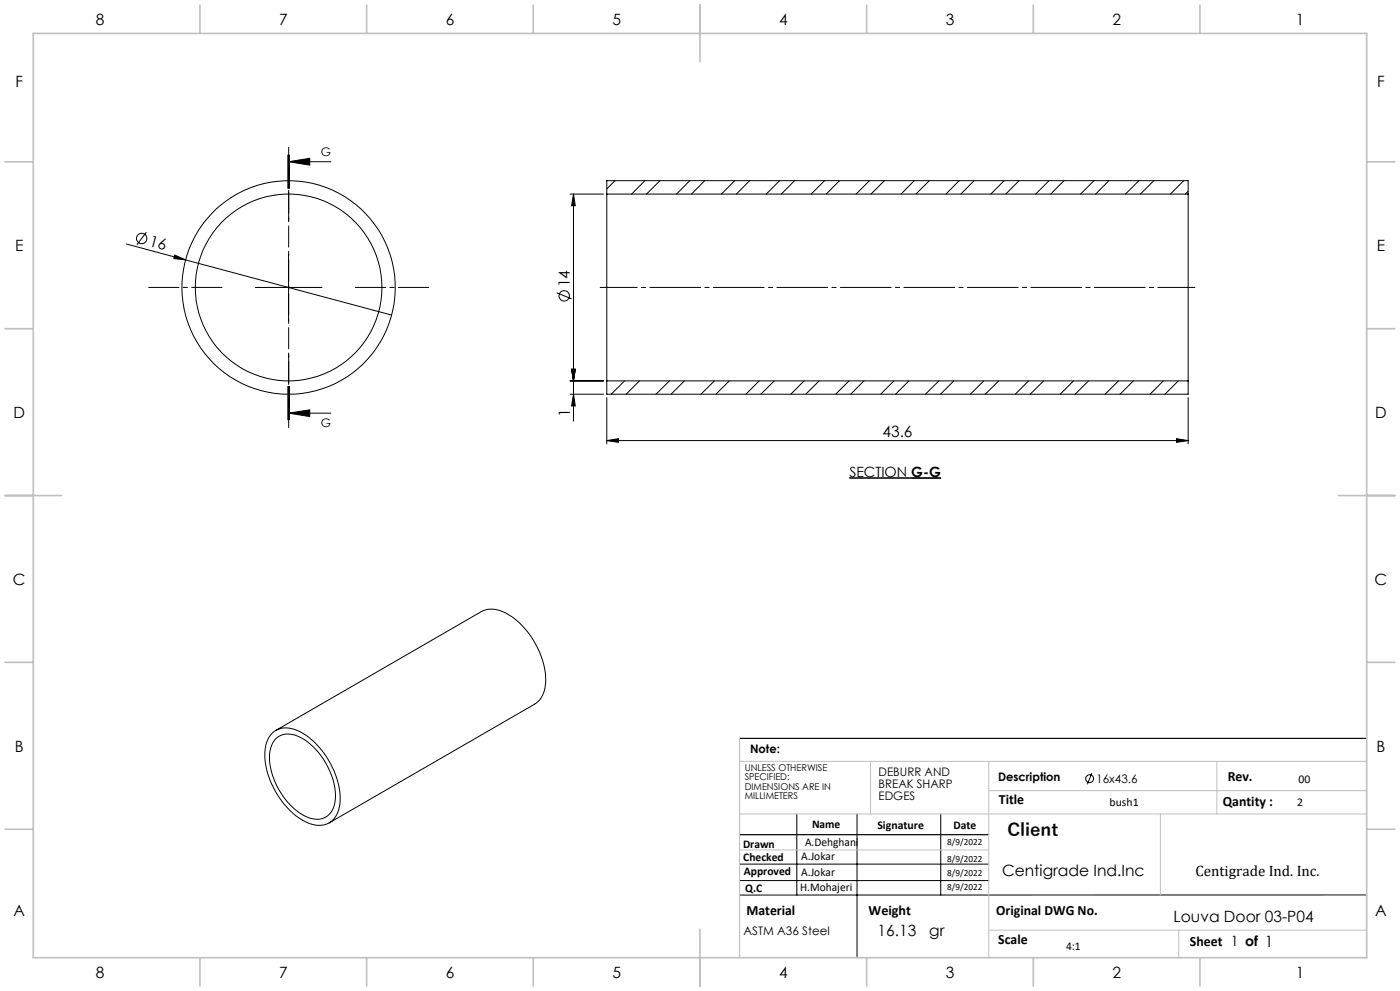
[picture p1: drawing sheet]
<svg xmlns="http://www.w3.org/2000/svg" width="420mm" height="297mm" viewBox="0 0 420 297" stroke-linecap="round" stroke-linejoin="round" font-family="sans-serif">
<g fill="none" stroke="#000" stroke-width=".3">
<path d="M86.4 46.5v10M86.6 48.5l6.3-1.1v2.1zM86.6 48.5h12.7M86.6 46.5v10M86.9 46.5v10M171 58.2h10M172 58.2v68M172 58.2l.6 3.5h-1.1zM182 58.2v56M182 58.2v-4.1h174.4v4.1M182 58.2h174.4M184.5 54.1l-2.5 2.5"/>
<path d="M193.5 54.1l-4 4.1M198 54.1l-4 4.1M206.9 54.1l-3.9 4.1M211.4 54.1l-4 4.1M220.4 54.1l-4 4.1M224.9 54.1l-4 4.1M233.9 54.1l-4 4.1M238.4 54.1l-4 4.1M247.4 54.1l-4.1 4.1M251.8 54.1l-3.9 4.1M260.8 54.1l-4 4.1M265.3 54.1l-4 4.1"/>
<path d="M274.3 54.1l-4 4.1M278.8 54.1l-4 4.1M287.8 54.1l-4 4.1M292.2 54.1l-3.9 4.1M301.2 54.1l-3.9 4.1M305.7 54.1l-4 4.1M314.7 54.1l-4 4.1M319.2 54.1l-4 4.1M328.2 54.1l-4 4.1M332.7 54.1l-4 4.1M341.7 54.1l-4.1 4.1M346.1 54.1l-4 4.1"/>
<path d="M355.1 54.1l-4 4.1M356.4 57.3l-.8 .9M356.4 58.2v56M37.9 73.1l17.8 4.8M43.9 69.6l-2.8 3.8M52.4 76.4l3.3 1.5-3.6-.4zM55.7 77.9l61.8 16.5M86.6 76.2v20M76.6 86.1h20M167 87.8l4.5 1.8M86.4 115.8v10M86.6 115.8v10"/>
<path d="M86.9 115.8v10zM171 114.2h10M171 118.1h10M171.5 110.7h1.1l-.6 3.5zM172 118.1l.6 3.6h-1.1zM182 114.2v3.9h174.4v-3.9M182 119.2v13.8M182 114.2h174.4M187.4 114.2l-4 3.9M191.8 114.2l-3.9 3.9M200.8 114.2l-4 3.9M205.3 114.2l-4 3.9"/>
<path d="M214.3 114.2l-4 3.9M218.8 114.2l-4 3.9M227.8 114.2l-4 3.9M232.3 114.2l-4.1 3.9M241.2 114.2l-4 3.9M245.7 114.2l-4 3.9M254.7 114.2l-4 3.9M259.2 114.2l-4 3.9M268.2 114.2l-4 3.9M272.7 114.2l-4 3.9M281.7 114.2l-4.1 3.9M286.1 114.2l-3.9 3.9"/>
<path d="M295.1 114.2l-4 3.9M299.6 114.2l-4 3.9M308.6 114.2l-4 3.9M313.1 114.2l-4 3.9M322.1 114.2l-4 3.9M326.6 114.2l-4.1 3.9M335.5 114.2l-4 3.9M340 114.2l-4 3.9M349 114.2l-4 3.9M353.5 114.2l-4 3.9M356.4 119.2v13.8M86.6 123.8l6.3-1v2z"/>
<path d="M86.6 123.8h12.7M182 132l3.5-.5v1.1zM182 132h174.4M353 131.5l3.4 .5-3.4 .6zM254.8 143.2h27.5M81.6 219.8a7.1 7.1 0 0 1 8.8-.3 24.8 24.8 0 0 1 11.6 20.8 6.6 6.6 0 0 1-5.7 7 13.8 13.8 0 0 1-10.5-5.7 23.3 23.3 0 0 1-6.2-17.6l.9-2.7zM82.8 218.9l61.6-35.6a8 8 0 0 1 8.4 1 24.9 24.9 0 0 1 10.9 20.4 7.7 7.7 0 0 1-3.3 6.3l-61.7 35.6M82.7 221.4a6.6 6.6 0 0 1 8.4 .1 21.4 21.4 0 0 1 9.4 18.5 5.5 5.5 0 0 1-8 5 21.1 21.1 0 0 1-11.6-18 8.3 8.3 0 0 1 1.8-5.6zM327.6 231.7l-1.4 3.4M221.9 259h74.7M239 243.9v24.3M257.1 243.9v43.1"/>
<path d="M282.2 243.9v24.3M221.9 263.9h74.7M410 268.2h-188.1"/>
<circle cx="42.5" cy="71.5" r="1.56"/>
<circle cx="86.6" cy="86.2" r="28"/>
<circle cx="86.6" cy="86.1" r="32"/>
<circle cx="169.3" cy="88.7" r="1.55"/>
<circle cx="326.9" cy="233.4" r="1.18"/>
</g>
<path d="M273.4 143.3h8.9" fill="none" stroke="#000" stroke-width=".4"/>
<path d="M86.6 66.1v-22M66.6 86.1h-22M106.6 86.1h22M86.6 106.1v22" fill="none" stroke="#000" stroke-width=".3" stroke-dasharray="15.2 1.3 1.3 1.3" stroke-dashoffset="6.1"/>
<path d="M180.1 86.1h178.4" fill="none" stroke="#000" stroke-width=".3" stroke-dasharray="15.2 1.3 1.3 1.3" stroke-dashoffset="4.1"/>
<path d="M86.6 46.5v79.3" fill="none" stroke="#000" stroke-width=".3" stroke-dasharray="6.3 1.3 1.3 1.3" stroke-dashoffset="-.9"/>
<path d="M221.9 221.3h188.1M221.9 250.2h74.7" fill="none" stroke="#000" stroke-width=".35"/>
<path d="M221.9 228.2h188.1M261.2 228.2v15.7M296.6 228.2v58.8M296.6 237h113.4M365.1 228.2v15.7M221.9 243.9h188.1M221.9 254.7h74.7M348.1 243.9v24.3M296.6 278.8h113.4M353.6 278.8v8.2" fill="none" stroke="#c0c0c0" stroke-width=".3"/>
<path d="M221.9 221.3v65.7" fill="none" stroke="#c0c0c0" stroke-width=".35"/>
<g fill="none" stroke="#c0c0c0" stroke-width=".5">
<path d="M10 10h400v277h-400zM60 1.5v8.5M110 1.5v8.5M160 1.5v8.5M210 1.5v17M260 1.5v8.5M310 1.5v8.5M360 1.5v8.5M1.5 48.5h8.5M410 48.5h8.5M1.5 98.5h8.5M410 98.5h8.5"/>
<path d="M1.5 148.5h17M401.5 148.5h17M1.5 198.5h8.5M410 198.5h8.5M1.5 248.5h8.5M410 248.5h8.5M210 278.5v17M60 287v8.5M110 287v8.5M160 287v8.5M260 287v8.5M310 287v8.5"/>
<path d="M360 287v8.5"/>
</g>
<g fill="#000">
<path d="M52.4 76.4l3.3 1.5-3.6-.4z"/>
<path d="M86.6 48.5l6.3-1.1v2.1zM86.6 123.8l6.3-1v2z"/>
<path d="M171.5 110.7h1.1l-.6 3.5zM172 118.1l.6 3.6h-1.1zM172 58.2l.6 3.5h-1.1zM171.5 110.7h1.1l-.6 3.5z"/>
<path d="M182 132l3.5-.5v1.1zM353 131.5l3.4 .5-3.4 .6z"/>
</g>
<text font-size="5.3" x="302.2" y="250.7">Client</text>
<g font-size="4.7">
<text x="28.7" y="7.6">8</text>
<text x="83.7" y="7.6">7</text>
<text x="133.7" y="7.6">6</text>
<text x="183.7" y="7.6">5</text>
<text x="233.7" y="7.6">4</text>
<text x="283.7" y="7.6">3</text>
<text x="333.7" y="7.6">2</text>
<text x="388.7" y="7.6">1</text>
<text x="4.6" y="26.1">F</text>
<text x="413.1" y="26.1">F</text>
<text x="4.5" y="75.3">E</text>
<text x="44.6" y="73.8" transform="rotate(15 44.6 73.8)">16</text>
<text x="413" y="75.3">E</text>
<text x="171" y="86.1" transform="rotate(-90 171 86.1)">14</text>
<text x="4" y="125.3">D</text>
<text x="171" y="124.9" transform="rotate(-90 171 124.9)">1</text>
<text x="412.5" y="125.3">D</text>
<text x="264.7" y="131">43.6</text>
<text x="3.9" y="175.3">C</text>
<text x="412.4" y="175.3">C</text>
<text x="4.4" y="225.3">B</text>
<text x="412.9" y="225.3">B</text>
<text x="300.6" y="262.6">Centigrade Ind.Inc</text>
<text x="4" y="274.6">A</text>
<text x="412.5" y="274.6">A</text>
<text x="263.3" y="280.5">16.13</text>
<text x="278.8" y="280.5">gr</text>
<text x="352.1" y="276.4">Louva Door 03-P04</text>
<text x="28.7" y="293.1">8</text>
<text x="83.7" y="293.1">7</text>
<text x="133.7" y="293.1">6</text>
<text x="183.7" y="293.1">5</text>
<text x="233.7" y="293.1">4</text>
<text x="283.7" y="293.1">3</text>
<text x="333.7" y="293.1">2</text>
<text x="388.7" y="293.1">1</text>
</g>
<text font-size="4.5" x="358.6" y="262.6">Centigrade Ind. Inc.</text>
<g font-size="4.2">
<text x="254.8" y="142.8">SECTION G-G</text>
<text x="368.3" y="234.1">Rev.</text>
<text x="299.7" y="240.9">Title</text>
<text x="366.8" y="241.6">Qantity :</text>
<text x="223.9" y="274.2">Material</text>
<text x="260.6" y="274.2">Weight</text>
<text x="298.9" y="274.2">Original DWG No.</text>
<text x="299.5" y="282.8">Scale</text>
<text x="357" y="283.6">Sheet 1 of 1</text>
</g>
<g font-size="3.5">
<text x="96.2" y="46.9">G</text>
<text x="96.2" y="128">G</text>
<text x="225" y="225.7">Note:</text>
<text x="263.6" y="232.6">DEBURR AND</text>
<text x="263.6" y="236.1">BREAK SHARP</text>
<text x="263.6" y="239.7">EDGES</text>
<text x="299.4" y="234.1">Description</text>
<text x="328.9" y="234.7">16x43.6</text>
<text x="389.6" y="234.7">00</text>
<text x="332.9" y="241.6">bush1</text>
<text x="389.2" y="241.6">2</text>
<text x="243.6" y="248.1">Name</text>
<text x="263.2" y="248.5">Signature</text>
<text x="286" y="248.5">Date</text>
<text x="222.9" y="254">Drawn</text>
<text x="240.4" y="257.8">A.Jokar</text>
<text x="241.5" y="253.6">A.Dehghani</text>
<text x="223" y="258.1">Checked</text>
<text x="223.2" y="262.1">Approved</text>
<text x="240.4" y="262.4">A.Jokar</text>
<text x="223.6" y="267.4">Q.C</text>
<text x="240.1" y="267.1">H.Mohajeri</text>
<text x="223.1" y="280.2">ASTM A36 Steel</text>
<text x="319.8" y="284.6">4:1</text>
</g>
<g font-size="2.8">
<text x="223.4" y="231">UNLESS OTHERWISE</text>
<text x="223.4" y="233.8">SPECIFIED:</text>
<text x="223.4" y="236.7">DIMENSIONS ARE IN</text>
<text x="223.4" y="239.5">MILLIMETERS</text>
<text x="284.2" y="253.2">8/9/2022</text>
<text x="284.2" y="258.4">8/9/2022</text>
<text x="284.2" y="262.7">8/9/2022</text>
<text x="284.2" y="266.6">8/9/2022</text>
</g>
</svg>
